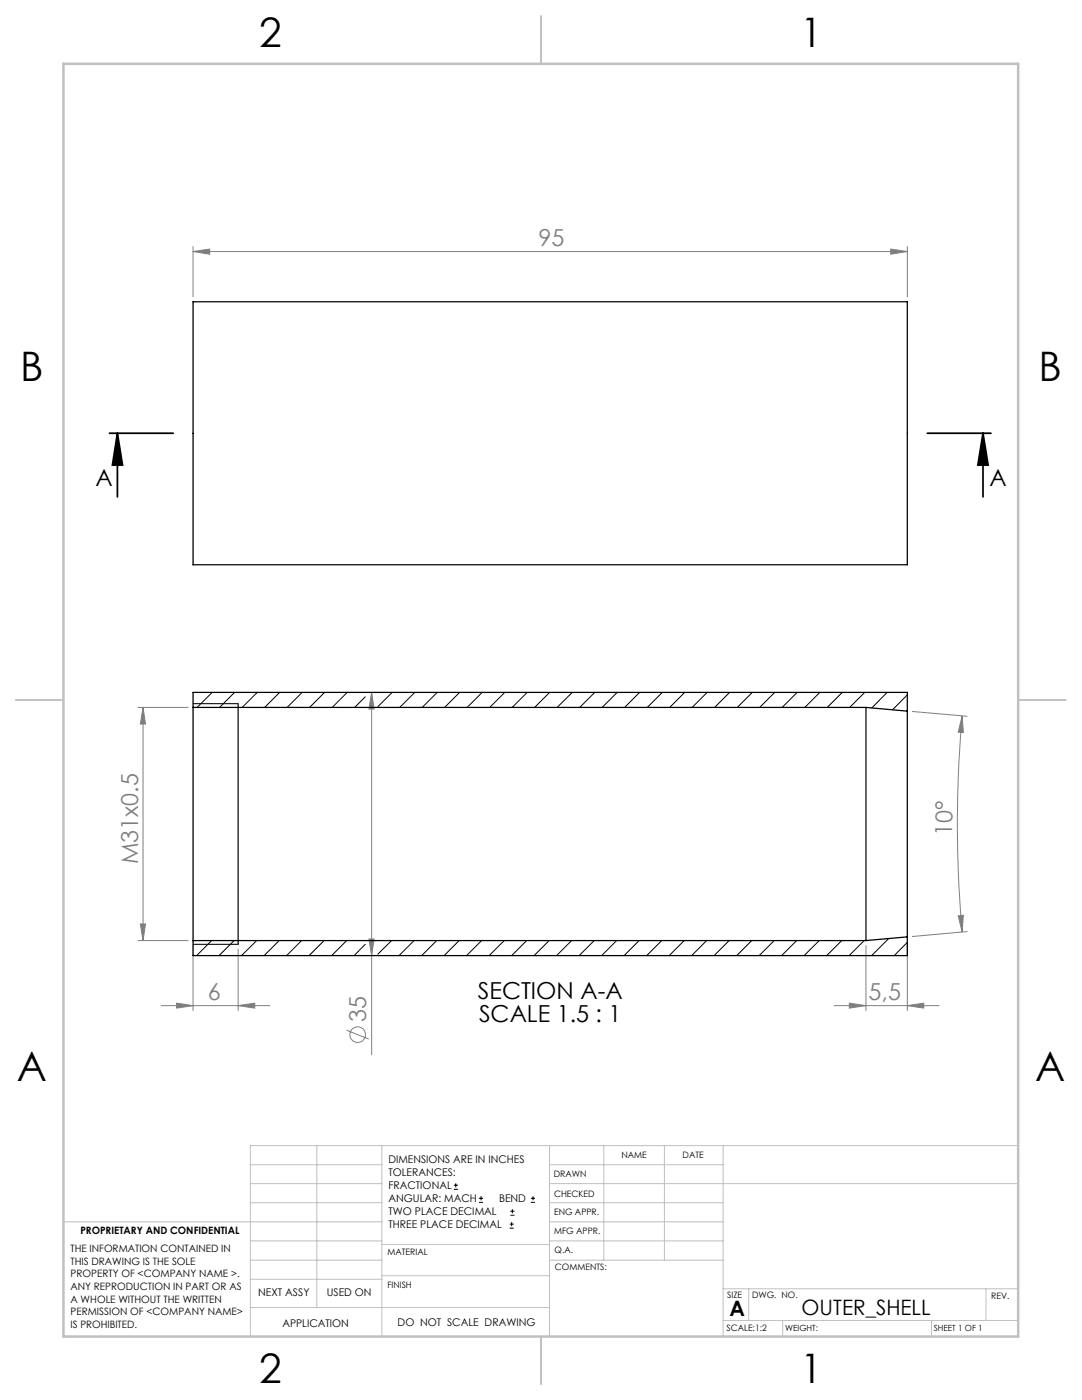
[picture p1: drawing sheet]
<svg xmlns="http://www.w3.org/2000/svg" width="216mm" height="279mm" viewBox="0 0 216 279" stroke-linecap="round" stroke-linejoin="round" font-family="sans-serif">
<g fill="none" stroke="#808080" stroke-width=".2">
<path d="M38.5 50.2l3.3-.5v1zM38.5 49.2v10M38.5 50.2h142.5M177.7 49.7l3.3 .5-3.3 .5zM181 49.2v10M74.2 138.2l.4 3.3h-1zM74.2 138.2v72.3M27.6 141.2h9.9M28.5 141.2l.5 3.3h-1zM28.5 141.2v46.5M182 142l11 .9M192 142.9l.2 3.3-1-.1z"/>
<path d="M192 142.9a244.1 244.1 0 0 0 0 43.1M27.6 187.7h9.9M28 184.4h1l-.5 3.3zM38.5 188.7v13M47.5 189.4v12.3M73.6 187.4h1l-.4 3.3zM172.8 188.7v13M181 188v13.7M191.2 182.8l1-.1-.2 3.3zM193 185.9l-11 1M32.2 200.7h21.7M35.2 200.2l3.3 .5-3.3 .5z"/>
<path d="M47.5 200.7l3.3-.5v1zM69.1 205.6l4.5 1.8M166.4 200.7h21M169.5 200.2l3.3 .5-3.3 .5zM181 200.7l3.3-.5v1z"/>
<circle cx="71.4" cy="206.5" r="1.55"/>
</g>
<g fill="none" stroke="#000" stroke-width=".2">
<path d="M38.5 140.4h9M38.5 188.5h9M90.6 237.3h.8M90.6 236.5h.8M90.9 236.1v.9M95.6 240h.8M95.6 239.1h.8M96 238.7v.8M105.9 240h.9M105.9 239.1h.9M106.4 238.7v.8M101.7 245.1h.8"/>
<path d="M101.7 244.3h.8M101.8 242.5h.9M101.8 241.7h.9M102.1 243.9v.8M102.2 241.3v.8"/>
</g>
<path d="M21.8 86.5h12.8M23.4 86.5l1 6.3h-2zM23.4 86.5v12.7M185 86.5h12.7M196.1 86.5l1.1 6.3h-2.1zM196.1 86.5v12.7" fill="none" stroke="#000" stroke-width=".35"/>
<g fill="none" stroke="#c0c0c0" stroke-width=".2">
<path d="M50 232.4h26.2M50 236.2h26.2M63.2 228.6v32.3M76.2 228.6v38.1M109.6 228.6v38.1M109.6 232.4h34.7M109.6 236.2h93.6M120.5 228.6v22.9M132.6 228.6v22.9M144.3 228.6v38.1M203.2 228.6h-153.2v38.1M12.7 243.8h63.5"/>
<path d="M50 251.5h26.2M50 240h26.2M50 247.7h26.2M50 255.3h26.2M76.2 254.6h33.4M76.2 248.4h33.4M109.6 251.5h34.7M109.6 243.8h34.7M109.6 240h34.7M109.6 247.7h34.7M144.3 257.2h58.9M149.4 257.2v6.3"/>
<path d="M196.7 257.2v6.3M50 260.9h59.6M144.3 263.5h58.9M156.2 263.5v3.2M185.9 263.5v3.2"/>
</g>
<path d="M108 3.2v9.5M3.1 139.7h9.6M203.2 139.7h9.5M108 266.7v9.6" fill="none" stroke="#c0c0c0" stroke-width=".25"/>
<path d="M12.7 12.7h190.5v254h-190.5z" fill="none" stroke="#c0c0c0" stroke-width=".5"/>
<path d="M47.5 140.4v48.1" fill="none" stroke="#000" stroke-width=".25"/>
<path d="M196.1 86.5l1.1 6.3h-2.1zM23.4 86.5l1 6.3h-2z" fill="#000"/>
<g fill="#808080">
<path d="M38.5 50.2l3.3-.5v1zM177.7 49.7l3.3 .5-3.3 .5zM35.2 200.2l3.3 .5-3.3 .5zM47.5 200.7l3.3-.5v1zM169.5 200.2l3.3 .5-3.3 .5zM181 200.7l3.3-.5v1z"/>
<path d="M192 142.9l.2 3.3-1-.1zM191.2 182.8l1-.1-.2 3.3z"/>
<path d="M28.5 141.2l.5 3.3h-1zM28 184.4h1l-.5 3.3zM74.2 138.2l.4 3.3h-1zM73.6 187.4h1l-.4 3.3z"/>
</g>
<path d="M38.5 60.2h142.5v52.5h-142.5zM38.5 141.2v46.5M38.5 141.2v-3h142.5v3.7M38.5 141.2h134.3M172.8 141.2v46.5M172.8 141.2l8.2 .7M181 141.9v45.1M38.5 187.7h134.3M181 187v3.7h-142.5v-3M181 187l-8.2 .7" fill="none" stroke="#000" stroke-width=".25"/>
<g fill="none" stroke="#000" stroke-width=".2">
<path d="M42.3 138.2l-3 3M46.8 138.2l-3 3M51.3 138.2l-3 3M55.8 138.2l-3 3M60.3 138.2l-3 3M64.8 138.2l-3 3M69.3 138.2l-3 3M72.9 139.1l-2.1 2.1M78.2 138.2l-2.8 2.8M82.8 138.2l-3 3M87.2 138.2l-3 3M91.7 138.2l-3 3"/>
<path d="M96.2 138.2l-3 3M100.7 138.2l-3 3M105.2 138.2l-3 3M109.7 138.2l-3 3M114.2 138.2l-3 3M118.7 138.2l-3 3M123.2 138.2l-3 3M127.6 138.2l-3 3M132.2 138.2l-3 3M136.6 138.2l-3 3M141.1 138.2l-3 3M145.6 138.2l-3 3"/>
<path d="M150.1 138.2l-3 3M154.6 138.2l-3 3M159.1 138.2l-3 3M163.6 138.2l-3 3M168.1 138.2l-3 3M172.5 138.2l-3 3M177 138.2l-3 3.1M181 138.7l-2.9 3M42.2 187.7l-3 3M46.7 187.7l-3 3M51.2 187.7l-3 3M55.7 187.7l-3 3"/>
<path d="M60.2 187.7l-3 3M64.7 187.7l-3 3M69.2 187.7l-3 3M72.9 188.5l-2.2 2.2M78.1 187.7l-2.7 2.7M82.6 187.7l-3 3M87.1 187.7l-3 3M91.6 187.7l-3 3M96.1 187.7l-3 3M100.6 187.7l-3 3M105.1 187.7l-3 3M109.6 187.7l-3 3"/>
<path d="M114.1 187.7l-3 3M118.6 187.7l-3 3M123 187.7l-2.9 3M127.5 187.7l-3 3M132 187.7l-3 3M136.5 187.7l-3 3M141 187.7l-3 3M145.5 187.7l-3 3M150 187.7l-3 3M154.5 187.7l-3 3M159 187.7l-3 3M163.5 187.7l-3.1 3"/>
<path d="M168 187.7l-3 3M172.4 187.7l-3 3M177.3 187.3l-3.4 3.4M181 188.1l-2.6 2.6"/>
</g>
<g font-size="8.1">
<text x="51.7" y="9.3">2</text>
<text x="159.7" y="9.3">1</text>
<text x="4" y="76">B</text>
<text x="207.2" y="76">B</text>
<text x="3.3" y="215.7">A</text>
<text x="206.5" y="215.7">A</text>
<text x="51.7" y="276">2</text>
<text x="159.7" y="276">1</text>
</g>
<g font-size="4.7" fill="#808080">
<text x="107.4" y="49.2">95</text>
<text x="190" y="166.9" transform="rotate(-90 190 166.9)">10°</text>
<text x="27.5" y="172.5" transform="rotate(-90 27.5 172.5)">M31x0.5</text>
<text x="41.5" y="199.7">6</text>
<text x="73.1" y="203.9" transform="rotate(-90 73.1 203.9)">35</text>
<text x="173.3" y="199.7">5,5</text>
</g>
<g font-size="4.7">
<text x="19" y="97.1">A</text>
<text x="197.4" y="97.1">A</text>
<text x="95.3" y="199.4">SECTION A-A</text>
<text x="95.6" y="204">SCALE 1.5 : 1</text>
</g>
<g font-size="4.2">
<text x="145.6" y="262.7">A</text>
<text x="160" y="262.4">OUTER_SHELL</text>
</g>
<g font-size="2.1">
<text x="77.5" y="232.2">DIMENSIONS ARE IN INCHES</text>
<text x="77.5" y="234.7">TOLERANCES:</text>
<text x="77.5" y="237.3">FRACTIONAL</text>
<text x="77.5" y="239.9">ANGULAR: MACH</text>
<text x="99.6" y="239.9">BEND</text>
<text x="77.5" y="242.5">TWO PLACE DECIMAL</text>
<text x="77.5" y="245.1">THREE PLACE DECIMAL</text>
<text x="51.5" y="258.7">NEXT ASSY</text>
<text x="65.2" y="258.6">USED ON</text>
<text x="56.3" y="264.8">APPLICATION</text>
<text x="79.3" y="264.6">DO NOT SCALE DRAWING</text>
</g>
<g font-size="2">
<text x="14.1" y="249.9">THE INFORMATION CONTAINED IN</text>
<text x="16" y="246.3">PROPRIETARY AND CONFIDENTIAL</text>
<text x="14.1" y="252.4">THIS DRAWING IS THE SOLE</text>
<text x="14.1" y="254.9">PROPERTY OF &lt;COMPANY NAME &gt;.</text>
<text x="14.1" y="257.4">ANY REPRODUCTION IN PART OR AS</text>
<text x="14.1" y="260">A WHOLE WITHOUT THE WRITTEN</text>
<text x="14.1" y="262.5">PERMISSION OF &lt;COMPANY NAME&gt;</text>
<text x="14.1" y="265">IS PROHIBITED.</text>
</g>
<g font-size="1.8">
<text x="124" y="231.1">NAME</text>
<text x="136.2" y="231.1">DATE</text>
<text x="110.5" y="234.8">DRAWN</text>
<text x="110.5" y="238.9">CHECKED</text>
<text x="110.6" y="242.5">ENG APPR.</text>
<text x="77.3" y="250.5">MATERIAL</text>
<text x="110.6" y="246.3">MFG APPR.</text>
<text x="110.7" y="250">Q.A.</text>
<text x="77.3" y="257">FINISH</text>
<text x="110.7" y="253.5">COMMENTS:</text>
<text x="145.1" y="259">SIZE</text>
<text x="150.1" y="259.1">DWG. NO.</text>
<text x="197.8" y="259.2">REV.</text>
<text x="145" y="265.7">SCALE:1:2</text>
</g>
<g font-size="1.7">
<text x="156.7" y="265.7">WEIGHT:</text>
<text x="186.3" y="265.7">SHEET 1 OF 1</text>
</g>
</svg>
